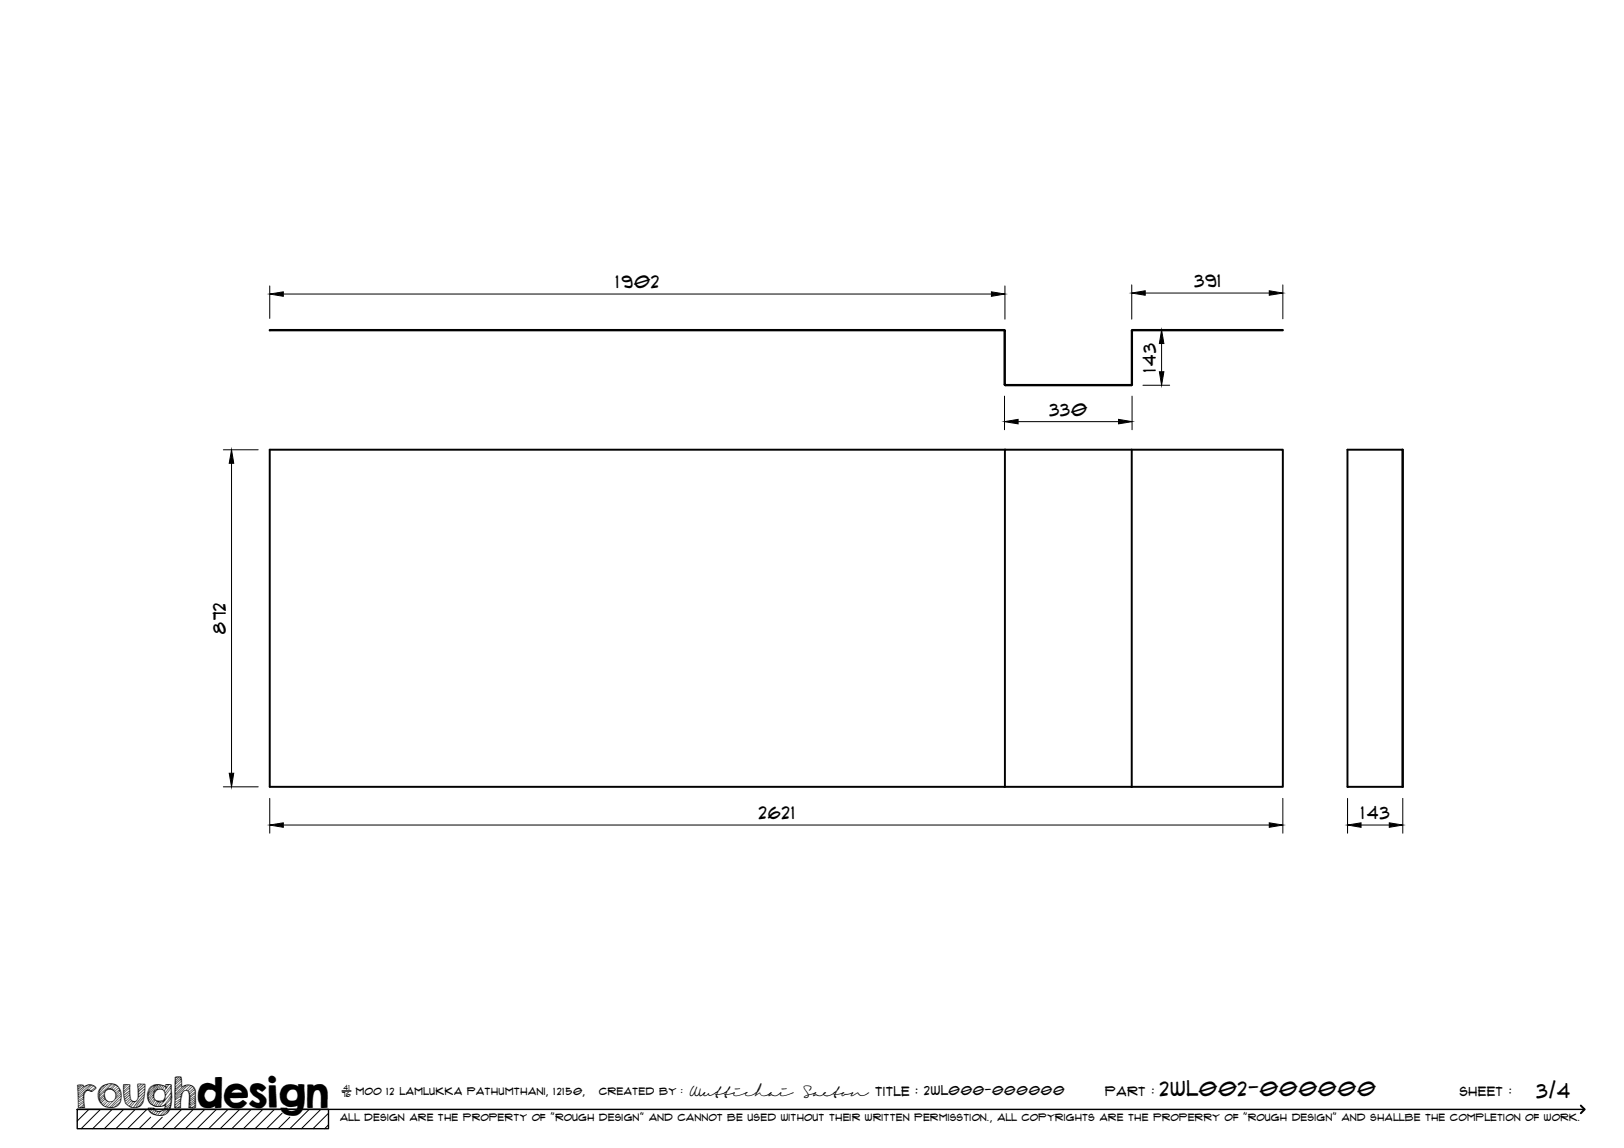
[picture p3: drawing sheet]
<svg xmlns="http://www.w3.org/2000/svg" width="420mm" height="297mm" viewBox="0 0 420 297" stroke-linecap="round" stroke-linejoin="round" font-family="sans-serif">
<!-- layer: Visible -->
<path d="M292.9 85.6v13.9M292.9 85.6l39-.2h-38.9l-.2 .2-.1 14-32.7-.1v-13.9l-.2-.2h-190l190 .1 .2 14.1 32.7 .1 .2-.2M260 116.4h-190.2v87.2h190.2M260 116.4h32.8M260 116.4v87.2M292.8 116.4h39.1v87.2h-39.1M292.8 116.4v87.2M348.6 116.4h14.3v87.2h-14.3zM362.8 116.4v87.2M260 203.6h32.8" fill="none" stroke="#000" stroke-width=".51"/>
<!-- layer: TitleBlock -->
<path d="M20 287h65v5h-65zM20 287h390M88.5 282.3h2.3" fill="none" stroke="#000" stroke-width=".36"/>
<path d="M409 286.1l1 .9-1 1" fill="none" stroke="#000" stroke-width=".51"/>
<g fill="none" stroke="#000" stroke-width=".26">
<path d="M23 287l-3 3.1M26 287l-5 5M29 287l-5 5M32 287l-5 5M35 287l-5 5M38 287l-5 5M39 289.1l-3 2.9M42 289.1l-3 2.9M47 287l-5 5M50 287l-5 5M53 287l-5 5M56 287l-5 5"/>
<path d="M59 287l-5 5M62 287l-5 5M65 287l-5 5M68 287l-5 5M71 287l-5 5M73 288l-4 4M75 289.1l-3 2.9M80 287l-5 5M83 287l-5 5M85 288l-4 4M85 291l-1 1"/>
</g>
<!-- layer: FD_Dimensions -->
<g fill="none" stroke="#000" stroke-width=".26">
<path d="M69.8 74v8.4M73.3 76.1h183.2M260 74v8.6M292.8 73.7v8.9M296.3 75.8h32.1M331.9 73.7v8.8M295.7 99.7h6.9M300.5 88.9v7.3M302.6 85.4h.9M57.8 116.4h9M59.9 119.9v80.2M259.9 102.5v8.7"/>
<path d="M263.4 109.1h26M292.9 102.5v8.7M57.8 203.6h9M69.8 206.6v9M73.3 213.5h255.1M331.9 206.6v9M348.6 206.6v9M352.1 213.5h7.3M362.9 206.6v9"/>
</g>
<g fill="#000" stroke="#000" stroke-width=".26">
<path d="M69.8 76.1l3.5-.6v1.2zM256.5 75.5l3.5 .6-3.5 .6zM292.8 75.8l3.5-.6v1.2zM328.4 75.2l3.5 .6-3.5 .6zM300.5 85.4l.6 3.5h-1.1zM300 96.2h1.1l-.6 3.5zM59.9 116.4l.6 3.5h-1.2zM259.9 109.1l3.5-.6v1.2zM289.4 108.5l3.5 .6-3.5 .6zM59.3 200.1h1.2l-.6 3.5zM69.8 213.5l3.5-.6v1.2zM328.4 212.9l3.5 .6-3.5 .6z"/>
<path d="M348.6 213.5l3.5-.6v1.2zM359.4 212.9l3.5 .6-3.5 .6z"/>
</g>
<text font-size="9.7" x="19.9" y="286.8">roughdesign</text>
<g font-size="5.3">
<text x="300.1" y="283.6">2WL002-000000</text>
<text x="397.5" y="284">3/4</text>
</g>
<g font-size="4.6">
<text x="159.3" y="74.6">1902</text>
<text x="309" y="74.3">391</text>
<text x="299" y="96.2" transform="rotate(-90 299 96.2)">143</text>
<text x="271.5" y="107.6">330</text>
<text x="58.4" y="163.9" transform="rotate(-90 58.4 163.9)">872</text>
<text x="196.3" y="212">2621</text>
<text x="352.1" y="212">143</text>
</g>
<g font-size="3.4">
<text x="178.3" y="283.5">Wuttichai</text>
<text x="208.1" y="283.5">Saeton title : 2WL000-000000</text>
</g>
<g font-size="3.3">
<text x="286" y="283.5">Part :</text>
<text x="377.7" y="283.5">sheet :</text>
</g>
<g font-size="2.7">
<text x="92.1" y="283.3">moo 12 Lamlukka pathumthani, 12150,</text>
<text x="155" y="283.3">created by :</text>
</g>
<text font-size="2.6" x="88" y="290.1">all design are the property of &quot;rough design&quot; and cannot be used without their written permisstion., all copyrights are the properry of &quot;rough design&quot; and shallbe the completion of work.</text>
<g font-size="1.9">
<text x="88.5" y="283.9">76</text>
<text x="88.9" y="282.1">41</text>
</g>
</svg>
